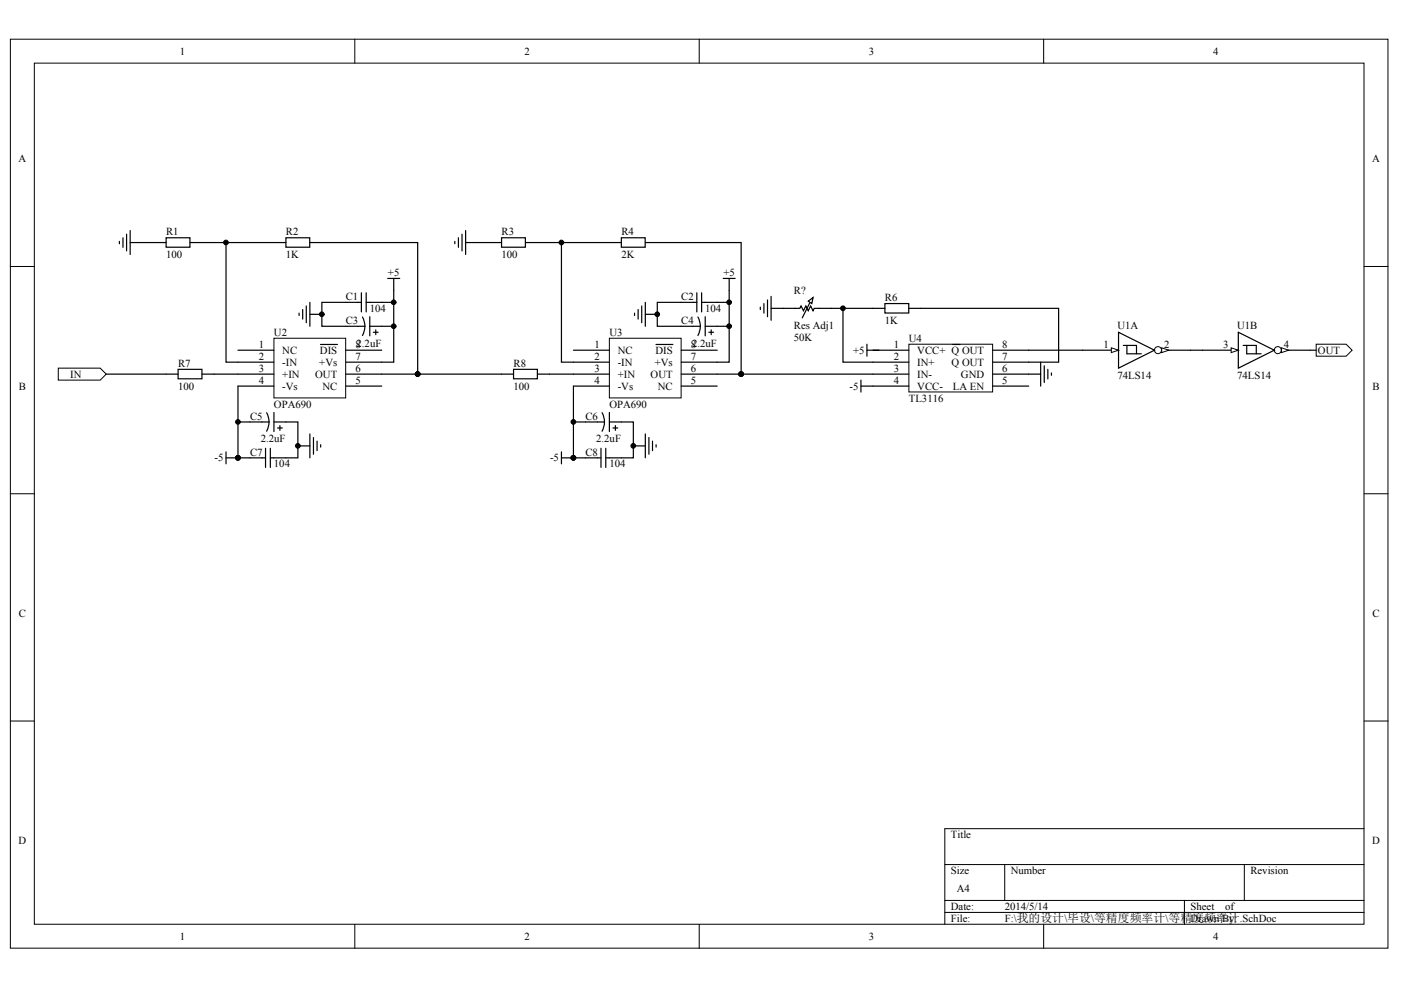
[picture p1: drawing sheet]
<svg xmlns="http://www.w3.org/2000/svg" width="297mm" height="210mm" viewBox="0 0 297 210" stroke-linecap="round" stroke-linejoin="round" font-family="sans-serif">
<g fill="#fff" stroke="#000" stroke-width=".21">
<path d="M2.2 8.3h292.1v192.7h-292.1z"/>
<path d="M7.3 13.4h281.9v182.6h-281.9z"/>
</g>
<g fill="none" stroke="#000" stroke-width=".21">
<path d="M75.2 8.3v5.1M148.2 8.3v5.1M221.3 8.3v5.1M2.2 56.5h5.1M289.2 56.5h5.1M2.2 104.7h5.1M289.2 104.7h5.1M2.2 152.9h5.1M289.2 152.9h5.1M289.2 175.7h-88.9v20.3M75.2 196v5.1M148.2 196v5.1"/>
<path d="M200.3 183.3h88.9M200.3 190.9h88.9M200.3 193.5h88.9M213 183.3v7.6M221.3 196v5.1M251.1 190.9v5.1M263.8 183.3v7.6"/>
</g>
<path d="M58.1 71.7h15.2v12.7h-15.2z" fill="#fff" stroke="#000" stroke-width=".21"/>
<g fill="none" stroke="#000" stroke-width=".25">
<path d="M25.3 51.2v.5M26.1 50.4v2M26.8 49.7v3.5M27.6 51.4h7.6M27.6 48.9v5.1M35.2 50.4h5.1v2h-5.1zM40.3 51.4h20.3M47.9 51.4v25.4h10.2M60.6 50.4h5.1v2h-5.1zM65.7 51.4h2.5M82.2 59h2.5M83.5 59v17.8h-10.2"/>
<path d="M35.2 79.3h2.6M37.8 78.3h5v2h-5zM42.8 79.3h15.3M50.5 74.3h7.6M63.4 66.4v.5M64.2 65.6v2.1M64.9 64.9v3.5M65.7 64.1v5.1M65.7 66.6h2.5M68 73h3.5M73.3 74.3h7.6M73.3 79.3h7.6"/>
<path d="M76.6 64.1h-8.4v5.1h9.2M76.6 62.1v4M76.9 67.2a4 4 0 0 1-.1 3.9M77.6 64.1h5.9M77.6 62.1v4M78.4 69.2h5.1M78.4 67.2v4M79.2 70.4h1M79.7 69.9v1.1M47.9 95.8v2.5M47.9 97.1h2.6M50.5 81.9h7.6"/>
<path d="M50.5 89.5h6.6M53 97.1h3.3M56.3 95v4.1M56.5 87.5a4 4 0 0 1 0 3.9M57.3 95v4.1M58.1 89.5h5.1v7.6h-5.9M58.1 87.4v4.1M58.8 90.7h1.1M59.3 90.2v1M63.2 94.5h2.5M65.7 92v5.1M66.5 92.8v3.5"/>
<path d="M67.2 93.5v2.1M68 94.3v.5M73.3 81.9h7.6"/>
</g>
<g fill="#000" stroke="#000" stroke-width=".21">
<circle cx="47.9" cy="51.4" r=".49"/>
<circle cx="68.2" cy="66.6" r=".49"/>
<circle cx="83.5" cy="69.2" r=".49"/>
<circle cx="83.5" cy="64.1" r=".49"/>
<circle cx="50.4" cy="97.1" r=".49"/>
<circle cx="50.4" cy="89.5" r=".49"/>
<circle cx="63.1" cy="94.5" r=".49"/>
</g>
<path d="M12.4 78.1h8.8l1.3 1.2-1.3 1.3h-8.8z" fill-rule="evenodd" fill="#fff" stroke="#000" stroke-width=".21"/>
<path d="M129.2 71.7h15.2v12.7h-15.2z" fill="#fff" stroke="#000" stroke-width=".21"/>
<g fill="none" stroke="#000" stroke-width=".25">
<path d="M96.4 51.2v.5M97.2 50.4v2M98 49.7v3.5M98.7 51.4h7.6M98.7 48.9v5.1M106.3 50.4h5.1v2h-5.1zM111.4 51.4h20.3M119 51.4v25.4h10.2M131.7 50.4h5.1v2h-5.1zM136.8 51.4h2.6M153.3 59h2.6M154.6 59v17.8h-10.2"/>
<path d="M22.5 79.3h12.7M88.6 79.3h20.3M108.9 78.3h5v2h-5zM114 79.3h15.2M121.6 74.3h7.6M134.5 66.4v.5M135.3 65.6v2.1M136.1 64.9v3.5M136.8 64.1v5.1M136.8 66.6h2.6M139.1 73h3.6M144.4 74.3h7.7"/>
<path d="M144.4 79.3h7.7M147.7 64.1h-8.3v5.1h9.1M147.7 62.1v4M148 67.2a4 4 0 0 1 0 3.9M148.8 64.1h5.8M148.8 62.1v4M149.5 69.2h5.1M149.5 67.2v4M150.3 70.4h1M150.8 69.9v1.1M119 95.8v2.5M119 97.1h2.6"/>
<path d="M121.6 81.9h7.6M121.6 89.5h6.6M124.1 97.1h3.3M127.4 95v4.1M127.7 87.5l.3 .8 .2 1.2M128.2 89.5l-.1 .8-.5 1.1M128.4 95v4.1M129.2 89.5h5.1v7.6h-5.9M129.2 87.4v4.1M130 90.7h1M130.5 90.2v1M134.3 94.5h2.5"/>
<path d="M136.8 92v5.1M137.6 92.8v3.5M138.3 93.5v2.1M139.1 94.3v.5M144.4 81.9h7.7"/>
</g>
<g fill="#000" stroke="#000" stroke-width=".21">
<circle cx="119" cy="51.4" r=".49"/>
<circle cx="88.5" cy="79.3" r=".49"/>
<circle cx="139.3" cy="66.6" r=".49"/>
<circle cx="154.6" cy="69.2" r=".49"/>
<circle cx="154.6" cy="64.1" r=".49"/>
<circle cx="121.6" cy="97.1" r=".49"/>
<circle cx="121.6" cy="89.5" r=".49"/>
<circle cx="134.3" cy="94.5" r=".49"/>
</g>
<path d="M192.7 73h17.8v10.1h-17.8z" fill="#fff" stroke="#000" stroke-width=".21"/>
<g fill="none" stroke="#000" stroke-width=".25">
<path d="M161.2 65.1v.5M162 64.4v2M162.7 63.6v3.6M163.5 65.4h2.5M163.5 62.8v5.1M176.2 65.4h11.4M178.7 65.4v11.4h14M183.8 74.3h8.9M183.8 73v2.5M185.1 79.3h7.6M187.6 64.4h5.1v2h-5.1zM192.7 65.4h2.5"/>
<path d="M202 73h1.6M210.5 74.3h7.6M210.5 76.8h7.6M210.5 79.3h10.1M220.6 76.8v5.1M221.4 77.5v3.6M222.2 78.3v2M222.9 79.1v.5M229.5 74.3h7.6M182.5 81.9h10.2M182.5 80.6v2.5M210.5 81.9h7.6"/>
</g>
<circle cx="178.7" cy="65.4" r=".49" fill="#000" stroke="#000" stroke-width=".21"/>
<path d="M235.6 73.7l1.5 .6-1.5 .5z" fill="#fff" stroke="#000" stroke-width=".21"/>
<path d="M244.8 74.3h7.6" fill="none" stroke="#000" stroke-width=".25"/>
<circle cx="245.5" cy="74.2" r=".75" fill="#fff" stroke="#000" stroke-width=".21"/>
<path d="M246.3 73.7l1.5 .6-1.5 .5z" fill="#fff" stroke="#000" stroke-width=".21"/>
<path d="M237.1 70.4l7.7 3.9-7.7 3.8zM238.2 73.2h2.8v1.8M238.9 73.2v1.8h3.1M254.9 74.3h7.6" fill="none" stroke="#000" stroke-width=".25"/>
<path d="M261 73.7l1.5 .6-1.5 .5z" fill="#fff" stroke="#000" stroke-width=".21"/>
<path d="M270.2 74.3h7.6" fill="none" stroke="#000" stroke-width=".25"/>
<circle cx="270.9" cy="74.2" r=".75" fill="#fff" stroke="#000" stroke-width=".21"/>
<path d="M271.7 73.7l1.5 .6-1.5 .5z" fill="#fff" stroke="#000" stroke-width=".21"/>
<path d="M262.5 70.4l7.7 3.9-7.7 3.8zM263.6 73.2h2.8v1.8M264.3 73.2v1.8h3.1" fill="none" stroke="#000" stroke-width=".25"/>
<path d="M279.1 73h6.3l1.3 1.3-1.3 1.2h-6.3z" fill-rule="evenodd" fill="#fff" stroke="#000" stroke-width=".21"/>
<path d="M68.2 51.4h20.4v27.9h-7.7M139.4 51.4h17.7v27.9M152.1 79.3h33M166 65.4h3.6l.2-.5 .5 1 .6-1 .5 1 .5-1 .5 1 .2-.5h3.6M171.9 63.9l-1.8 3.5M195.2 65.4h29.2v11.4h-6.3M218.1 74.3h11.4M252.4 74.3h2.5M277.8 74.3h1.3M50.5 81.9v15.2h2.5M121.6 81.9v15.2h2.5" fill="none" stroke="#000" stroke-width=".25"/>
<g fill="#000" stroke="#000" stroke-width=".21">
<circle cx="88.5" cy="79.3" r=".49"/>
<circle cx="157.1" cy="79.3" r=".49"/>
<circle cx="50.4" cy="97.1" r=".49"/>
<circle cx="121.6" cy="97.1" r=".49"/>
</g>
<path d="M171.4 63.9l1-.8-.3 1.3z" fill="#fff" stroke="#000" stroke-width=".25"/>
<g font-size="2.3">
<text x="38.1" y="11.6">1</text>
<text x="111.2" y="11.6">2</text>
<text x="184.2" y="11.6">3</text>
<text x="257.2" y="11.6">4</text>
<text x="3.9" y="34.5">A</text>
<text x="290.9" y="34.5">A</text>
<text x="35.2" y="49.9">R1</text>
<text x="60.6" y="49.9">R2</text>
<text x="106.3" y="49.9">R3</text>
<text x="131.7" y="49.9">R4</text>
<text x="35.2" y="54.7">100</text>
<text x="60.6" y="54.7">1K</text>
<text x="82.3" y="58.5">+5</text>
<text x="106.3" y="54.7">100</text>
<text x="131.7" y="54.7">2K</text>
<text x="153.4" y="58.5">+5</text>
<text x="73.3" y="63.6">C1</text>
<text x="144.4" y="63.6">C2</text>
<text x="168.3" y="62.3">R?</text>
<text x="187.6" y="63.9">R6</text>
<text x="58.1" y="71.2">U2</text>
<text x="73.3" y="68.7">C3</text>
<text x="78.4" y="66.1">104</text>
<text x="129.2" y="71.2">U3</text>
<text x="144.4" y="68.7">C4</text>
<text x="149.5" y="66.1">104</text>
<text x="168.3" y="69.7">Res Adj1</text>
<text x="187.6" y="68.7">1K</text>
<text x="236.9" y="69.7">U1A</text>
<text x="262.3" y="69.7">U1B</text>
<text x="37.8" y="77.8">R7</text>
<text x="54.9" y="73.8">1</text>
<text x="54.9" y="76.3">2</text>
<text x="59.9" y="75">NC</text>
<text x="59.9" y="77.6">-IN</text>
<text x="67.7" y="77.6">+Vs</text>
<text x="67.8" y="75">DIS</text>
<text x="75.3" y="76.3">7</text>
<text x="75.3" y="73.8">82.2uF</text>
<text x="108.9" y="77.8">R8</text>
<text x="126" y="73.8">1</text>
<text x="126" y="76.3">2</text>
<text x="131" y="75">NC</text>
<text x="131" y="77.6">-IN</text>
<text x="138.8" y="77.6">+Vs</text>
<text x="139" y="75">DIS</text>
<text x="146.5" y="76.3">7</text>
<text x="146.5" y="73.8">82.2uF</text>
<text x="168.3" y="72.2">50K</text>
<text x="180.9" y="75">+5</text>
<text x="189.5" y="73.8">1</text>
<text x="189.5" y="76.3">2</text>
<text x="192.7" y="72.5">U4</text>
<text x="194.5" y="75">VCC+ Q OUT</text>
<text x="194.5" y="77.6">IN+</text>
<text x="201.8" y="77.6">Q OUT</text>
<text x="212.5" y="76.3">7</text>
<text x="212.5" y="73.8">8</text>
<text x="234" y="73.8">1</text>
<text x="246.8" y="73.8">2</text>
<text x="259.4" y="73.8">3</text>
<text x="272.2" y="73.8">4</text>
<text x="279.4" y="75">OUT</text>
<text x="4" y="82.6">B</text>
<text x="14.9" y="80.1">IN</text>
<text x="37.8" y="82.6">100</text>
<text x="54.9" y="78.8">3</text>
<text x="54.9" y="81.4">4</text>
<text x="59.9" y="80.1">+IN</text>
<text x="59.9" y="82.6">-Vs</text>
<text x="66.8" y="80.1">OUT</text>
<text x="68.4" y="82.6">NC</text>
<text x="75.3" y="81.4">5</text>
<text x="75.3" y="78.8">6</text>
<text x="108.9" y="82.6">100</text>
<text x="126" y="78.8">3</text>
<text x="126" y="81.4">4</text>
<text x="131" y="80.1">+IN</text>
<text x="131" y="82.6">-Vs</text>
<text x="137.9" y="80.1">OUT</text>
<text x="139.5" y="82.6">NC</text>
<text x="146.5" y="81.4">5</text>
<text x="146.5" y="78.8">6</text>
<text x="180.1" y="82.6">-5</text>
<text x="189.5" y="78.8">3</text>
<text x="189.5" y="81.4">4</text>
<text x="194.5" y="80.1">IN-</text>
<text x="194.5" y="82.6">VCC-</text>
<text x="202" y="82.6">LA EN</text>
<text x="203.7" y="80.1">GND</text>
<text x="212.5" y="81.4">5</text>
<text x="212.5" y="78.8">6</text>
<text x="236.9" y="80.3">74LS14</text>
<text x="262.3" y="80.3">74LS14</text>
<text x="291" y="82.6">B</text>
<text x="53" y="89">C5</text>
<text x="58.1" y="86.4">OPA690</text>
<text x="124.1" y="89">C6</text>
<text x="129.2" y="86.4">OPA690</text>
<text x="192.7" y="85.2">TL3116</text>
<text x="55.3" y="93.8">2.2uF</text>
<text x="126.4" y="93.8">2.2uF</text>
<text x="45.5" y="97.8">-5</text>
<text x="53" y="96.6">C7</text>
<text x="58.1" y="99.1">104</text>
<text x="116.6" y="97.8">-5</text>
<text x="124.1" y="96.6">C8</text>
<text x="129.2" y="99.1">104</text>
<text x="4" y="130.8">C</text>
<text x="291" y="130.8">C</text>
<text x="3.9" y="179">D</text>
<text x="201.6" y="177.7">Title</text>
<text x="290.9" y="179">D</text>
<text x="201.6" y="185.4">Size</text>
<text x="214.3" y="185.4">Number</text>
<text x="265.1" y="185.4">Revision</text>
<text x="202.9" y="189.2">A4</text>
<text x="201.6" y="193">Date:</text>
<text x="201.6" y="195.5">File:</text>
<text x="213" y="193">2014/5/14</text>
<text x="213" y="195.5">F:\我的设计\毕设\等精度频率计\等精度频率计.SchDoc</text>
<text x="252.4" y="193">Sheet</text>
<text x="252.4" y="195.5">Drawn By:</text>
<text x="259.8" y="193">of</text>
<text x="38.1" y="199.3">1</text>
<text x="111.2" y="199.3">2</text>
<text x="184.2" y="199.3">3</text>
<text x="257.2" y="199.3">4</text>
</g>
</svg>
